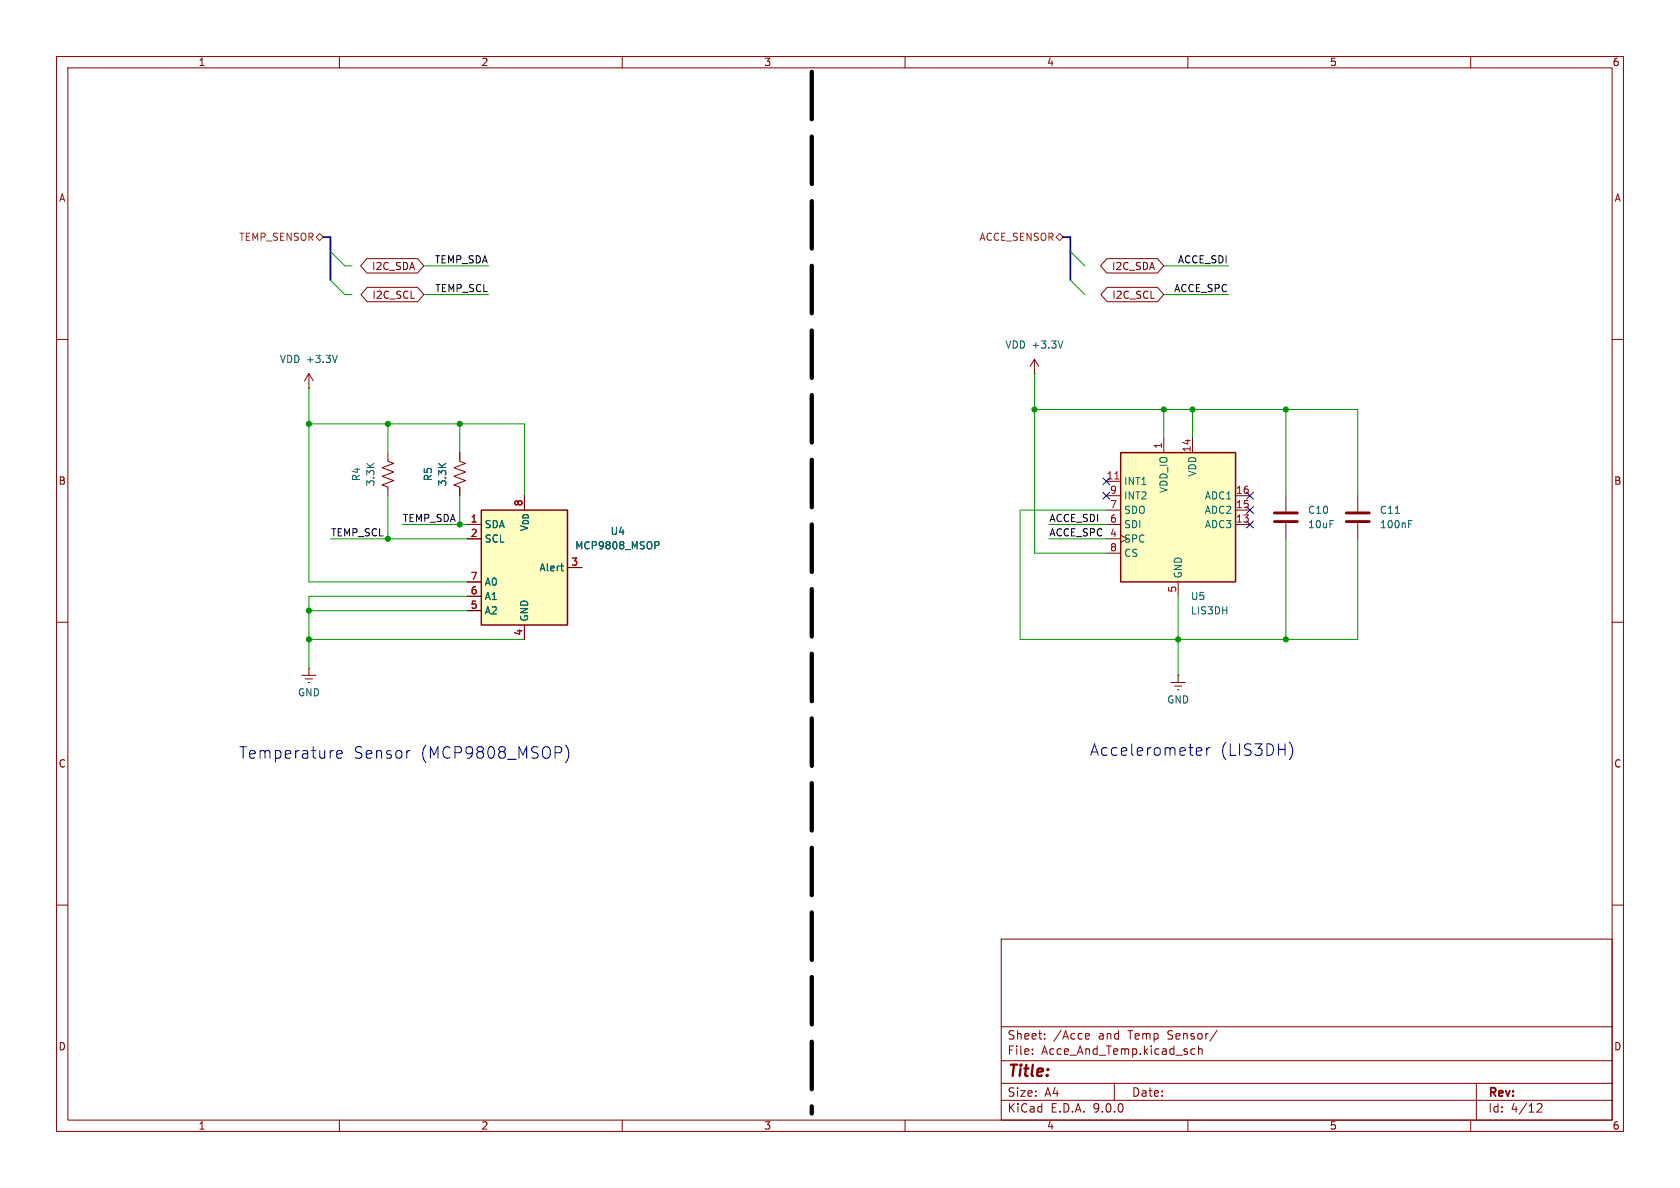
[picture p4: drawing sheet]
<svg xmlns="http://www.w3.org/2000/svg" width="297mm" height="210mm" viewBox="0 0 297 210" stroke-linecap="round" stroke-linejoin="round" font-family="sans-serif">
<g fill="none" stroke="#840000" stroke-width=".18">
<path d="M10 10h277v190h-277zM12 12h273v186h-273zM60 10v2M110 10v2M160 10v2M210 10v2M260 10v2M10 60h2M54.6 68.6h.1M54.6 66l-.8 1.3M54.6 66l.8 1.3M54.6 66v2.6"/>
<path d="M182.9 66h.1M182.9 63.5l-.8 1.3M182.9 63.5l.7 1.3M182.9 63.5v2.5M285 60h2M68.6 80v1.5l1 .4-2 .8 2 .7-2 .8 2 .8-2 .7 1 .4v1.5M81.3 80v1.5l1 .4-2 .8 2 .7-2 .8 2 .8-2 .7 1 .4v1.5M227.3 87.6v2.8M227.3 92.5v2.8M10 110h2M53.3 119.4h2.6M54.6 118.1h.1"/>
<path d="M54.6 118.1v1.3M285 110h2M54 120h1.2M54.5 120.7h.2M10 160h2M177 166h108v32h-108zM285 160h2M60 198v2M110 198v2M160 198v2M177 194.5h108M177 191.5h108"/>
<path d="M177 187.5h108M177 181.5h108M182.5 186.3v.1M182.5 185.5v.1M184.7 183.6v.1M184.7 182.8v.1M192.1 182.7l.4 .1 .1 .3-.7 .1M192.5 183.6l-.4 .1M197 191.5v3M210 198v2M210.5 186.1l.3 .3 .4-.1M211.2 185.5l-.4-.1-.3 .3"/>
<path d="M211.9 185.5l.2-.1 .4 .1v.9M211.9 184.9v1.5M215.2 182.1l-1.3 2M260 198v2M261 191.5v6.5M271.7 195.2l.6-.1 .2 .1 .1 .3-.9 1.1h.9"/>
</g>
<path d="M59.6 62.8l-.4 1.3M187.9 60.3l-.4 1.2" fill="none" stroke="#006464" stroke-width=".18"/>
<path d="M225.3 90.7h4.1M225.3 92.2h4.1" fill="none" stroke="#840000" stroke-width=".51"/>
<path d="M85.1 90.2h15.2v20.3h-15.2z" fill="#ffffc2"/>
<path d="M85.1 90.2h15.2v20.3h-15.2z" fill="none" stroke="#840000" stroke-width=".25"/>
<path d="M82.5 92.7h2.6M82.5 95.3h2.6M82.5 102.9h2.6M82.5 105.4h2.6M82.5 108h2.6M92.7 110.5v2.5M100.3 100.3h2.6" fill="none" stroke="#840000" stroke-width=".18"/>
<path d="M115.8 95.8h.5l.2 .2-.1 .4h-.6M99.1 100.1h.5M99.5 100.9h.1" fill="none" stroke="#006464" stroke-width=".18"/>
<path d="M198.1 80h20.3v22.9h-20.3z" fill="#ffffc2"/>
<path d="M198.1 80h20.3v22.9h-20.3z" fill="none" stroke="#840000" stroke-width=".25"/>
<g fill="none" stroke="#840000" stroke-width=".18">
<path d="M64.9 45.7h8.9l1.1 1.3-1.1 1.3h-8.9l-1.1-1.3zM64.9 50.8h8.9l1.1 1.3-1.1 1.2h-8.9l-1.1-1.2zM195.7 45.7h8.9l1.1 1.3-1.1 1.3h-8.9l-1.1-1.3zM195.7 50.8h8.9l1.1 1.3-1.1 1.2h-8.9l-1.1-1.2zM205.7 77.5v2.5M210.8 77.5v2.5M81.3 80v1.3M81.3 86.4v1.2M82.5 92.7h2.6M82.5 95.3h2.6M195.6 85.1h2.5M195.6 87.6h2.5"/>
<path d="M195.6 90.2h2.5M195.6 92.7h2.5M195.6 95.3h2.5M195.6 97.8h2.5M218.4 87.6h2.6M218.4 90.2h2.6M218.4 92.7h2.6M240 87.6v2.8M240 92.5v2.8M82.5 102.9h2.6M82.5 105.4h2.6M82.5 108h2.6"/>
<path d="M92.7 110.5v2.5M100.3 100.3h2.6M208.3 119.4h.1M208.3 102.9v2.5M208.3 119.4v1.3M207 120.7h2.5M207.6 121.3h1.3M208.2 121.9h.2"/>
</g>
<path d="M197.1 84.7h.7" fill="none" stroke="#a90000" stroke-width=".18"/>
<path d="M238 90.7h4.1M238 92.2h4.1" fill="none" stroke="#840000" stroke-width=".51"/>
<path d="M115.8 95.8h.5l.2 .2-.1 .4h-.6M246.7 90.7h.7M249 92.6h.5M249 92h.6M99.1 100.1h.5M99.5 100.9h.1" fill="none" stroke="#006464" stroke-width=".18"/>
<path d="M55.9 41.9l.6-.6 .6 .6-.6 .6zM186.7 41.9l.6-.6 .7 .6-.7 .6z" fill="none" stroke="#725600" stroke-width=".18"/>
<path d="M143.5 12.7v184.2" fill="none" stroke="#000" stroke-width=".76" stroke-dasharray="8.4 3"/>
<path d="M57.1 41.9h1.3v7.6M188 41.9h1.2v7.6" fill="none" stroke="#000084" stroke-width=".3"/>
<g fill="none" stroke="#009600" stroke-width=".18">
<path d="M58.4 44.5l2.6 2.5h1.2M58.4 49.5l2.6 2.6h1.2M74.9 47h11.5M74.9 52.1h11.5M189.2 49.5l2.6 2.6M189.2 44.5l2.6 2.5M205.7 47h11.5M205.7 52.1h11.5M54.6 68.6v34.3h27.9M54.6 74.9h38.1v12.7M68.6 74.9v5.1M81.3 74.9v5.1"/>
<path d="M182.9 72.4h57.1v15.2M182.9 66v31.8h12.7M205.7 72.4v5.1M210.8 72.4v5.1M227.3 72.4v15.2M58.4 95.3h24.1M68.6 87.6v7.7M71.1 92.7h11.4M81.3 87.6v5.1M185.4 95.3h10.2M185.4 92.7h10.2M195.6 90.2h-15.3v22.8h59.7v-17.7"/>
<path d="M227.3 95.3v17.7M54.6 113h38.1M54.6 108h27.9M82.5 105.4h-27.9v12.7M208.3 105.4v14"/>
</g>
<path d="M195 84.5l1.2 1.2M195 87l1.2 1.2M196.2 84.5l-1.2 1.2M196.2 87l-1.2 1.2M220.4 92.1l1.2 1.2M220.4 87l1.2 1.2M220.4 89.6l1.2 1.2M221.6 92.1l-1.2 1.2M221.6 87l-1.2 1.2M221.6 89.6l-1.2 1.2" fill="none" stroke="#000084" stroke-width=".18"/>
<path d="M59.5 133.4l1-.2-.1-.4-.6-.1-.3 .3 .1 .9 .2 .1 .6-.1M72.3 132.7h.2M100 131.7a2.33 2.33 0 0 1 0 3.1M211.8 132.2l.6 .1 .1 .4-1 .1M212.4 133.4l-.6 .1M213.3 132.2v1.3M213.9 132.2a.52 .52 0 0 0-.6 .4M228.2 131.6l.1 .2a2.42 2.42 0 0 1-.1 2.1" fill="none" stroke="#0000c2" stroke-width=".18"/>
<g fill="#009600" stroke="#009600" stroke-width=".18">
<circle cx="54.6" cy="113" r=".46"/>
<circle cx="54.6" cy="74.9" r=".46"/>
<circle cx="81.3" cy="74.9" r=".46"/>
<circle cx="68.6" cy="95.3" r=".46"/>
<circle cx="54.6" cy="108" r=".46"/>
<circle cx="81.3" cy="92.7" r=".46"/>
<circle cx="68.6" cy="74.9" r=".46"/>
<circle cx="210.8" cy="72.4" r=".46"/>
<circle cx="205.7" cy="72.4" r=".46"/>
<circle cx="182.9" cy="72.4" r=".46"/>
<circle cx="208.3" cy="113" r=".46"/>
<circle cx="227.3" cy="72.4" r=".46"/>
<circle cx="227.3" cy="113" r=".46"/>
</g>
<g font-size="2.8" fill="#0000c2">
<text x="42.2" y="134.3">Temperature</text>
<text x="62.5" y="134.3">Sensor</text>
<text x="74.3" y="134.3">(MCP9808_MSOP)</text>
<text x="192.6" y="133.8">Accelerometer</text>
<text x="215.7" y="133.8">(LIS3DH)</text>
</g>
<text font-size="2.8" fill="#840000" x="178" y="190.9">Title:</text>
<g font-size="2.1" fill="#840000">
<text x="178" y="184">Sheet:</text>
<text x="186.2" y="184">/Acce</text>
<text x="194.2" y="184">and</text>
<text x="199.6" y="184">Temp</text>
<text x="206.7" y="184">Sensor/</text>
<text x="178" y="186.7">File:</text>
<text x="184.1" y="186.7">Acce_And_Temp.kicad_sch</text>
<text x="178" y="196.9">KiCad</text>
<text x="178" y="194.1">Size:</text>
<text x="184.7" y="194.1">A4</text>
<text x="185.7" y="196.9">E.D.A.</text>
<text x="193.3" y="196.9">9.0.0</text>
<text x="200" y="194.1">Date:</text>
<text x="263" y="194.3">Rev:</text>
<text x="263" y="196.9">Id:</text>
<text x="267.1" y="196.9">4/12</text>
</g>
<g font-size="1.8" fill="#840000">
<text x="35" y="11.9">1</text>
<text x="85" y="11.9">2</text>
<text x="135" y="11.9">3</text>
<text x="185" y="11.9">4</text>
<text x="235" y="11.9">5</text>
<text x="285" y="11.9">6</text>
<text x="10.3" y="35.9">A</text>
<text x="285.3" y="35.9">A</text>
<text x="65.7" y="47.9">I2C_SDA</text>
<text x="196.5" y="47.9">I2C_SDA</text>
<text x="65.7" y="53">I2C_SCL</text>
<text x="196.5" y="53">I2C_SCL</text>
<text x="10.3" y="85.9">B</text>
<text x="285.3" y="85.9">B</text>
<text x="10.3" y="135.9">C</text>
<text x="285.3" y="135.9">C</text>
<text x="10.3" y="185.9">D</text>
<text x="285.3" y="185.9">D</text>
<text x="35" y="199.9">1</text>
<text x="85" y="199.9">2</text>
<text x="135" y="199.9">3</text>
<text x="185" y="199.9">4</text>
<text x="235" y="199.9">5</text>
<text x="285" y="199.9">6</text>
</g>
<g font-size="1.8" fill="#725600">
<text x="42.4" y="42.8">TEMP_SENSOR</text>
<text x="173.1" y="42.8">ACCE_SENSOR</text>
</g>
<g font-size="1.8" fill="#0f0f0f">
<text x="76.8" y="46.6">TEMP_SDA</text>
<text x="208.1" y="46.6">ACCE_SDI</text>
<text x="76.8" y="51.7">TEMP_SCL</text>
<text x="207.5" y="51.7">ACCE_SPC</text>
<text x="58.4" y="94.9">TEMP_SCL</text>
<text x="71.1" y="92.4">TEMP_SDA</text>
<text x="185.4" y="94.9">ACCE_SPC 4</text>
<text x="185.4" y="92.4">ACCE_SDI</text>
</g>
<g font-size="1.8" fill="#006464">
<text x="49.4" y="64.4">VDD +3.3V</text>
<text x="177.6" y="61.8">VDD +3.3V</text>
<text x="63.9" y="85.2" transform="rotate(-90 63.9 85.2)">R4</text>
<text x="66.4" y="86.1" transform="rotate(-90 66.4 86.1)">3.3K</text>
<text x="76.6" y="85.2" transform="rotate(-90 76.6 85.2)">R5</text>
<text x="79.1" y="86.1" transform="rotate(-90 79.1 86.1)">3.3K</text>
<text x="198.6" y="86">INT1</text>
<text x="198.6" y="88.5">INT2</text>
<text x="206.6" y="87.3" transform="rotate(-90 206.6 87.3)">VDD_IO</text>
<text x="211.7" y="84.3" transform="rotate(-90 211.7 84.3)">VDD</text>
<text x="212.9" y="88.5">ADC1</text>
<text x="85.6" y="93.6">SDA</text>
<text x="93.6" y="94.1" transform="rotate(-90 93.6 94.1)">V_{DD}</text>
<text x="107.8" y="94.8">U4</text>
<text x="198.6" y="91">SDO</text>
<text x="198.6" y="93.6">SDI</text>
<text x="212.9" y="91">ADC2</text>
<text x="212.9" y="93.6">ADC3</text>
<text x="231.1" y="91">C10</text>
<text x="231.1" y="93.6">10uF</text>
<text x="243.8" y="93.6">100nF</text>
<text x="243.8" y="91">C11</text>
<text x="85.6" y="96.1">SCL</text>
<text x="95.3" y="101.2">Alert</text>
<text x="101.6" y="97.3">MCP9808_MSOP</text>
<text x="198.6" y="96.1">SPC</text>
<text x="198.6" y="98.7">CS</text>
<text x="85.6" y="103.7">A0</text>
<text x="85.6" y="106.3">A1</text>
<text x="209.1" y="102.4" transform="rotate(-90 209.1 102.4)">GND</text>
<text x="210.4" y="106.3">U5</text>
<text x="85.6" y="108.8">A2</text>
<text x="93.6" y="110" transform="rotate(-90 93.6 110)">GND</text>
<text x="210.4" y="108.8">LIS3DH</text>
<text x="52.6" y="123.3">GND</text>
<text x="206.2" y="124.6">GND</text>
</g>
<g font-size="1.8" fill="#a90000">
<text x="205.5" y="79.4" transform="rotate(-90 205.5 79.4)">1</text>
<text x="210.6" y="80.1" transform="rotate(-90 210.6 80.1)">14</text>
<text x="92.5" y="89.6" transform="rotate(-90 92.5 89.6)">8</text>
<text x="195.5" y="84.8">11</text>
<text x="196.1" y="87.4">9</text>
<text x="196.1" y="89.9">7</text>
<text x="218.4" y="87.4">16</text>
<text x="218.4" y="89.9">15</text>
<text x="83.1" y="92.5">1</text>
<text x="83.1" y="95">2</text>
<text x="196.1" y="92.5">6</text>
<text x="218.4" y="92.5">13</text>
<text x="100.9" y="100.1">3</text>
<text x="196.1" y="97.5">8</text>
<text x="83.1" y="102.6">7</text>
<text x="83.1" y="105.2">6</text>
<text x="83.1" y="107.7">5</text>
<text x="208" y="104.8" transform="rotate(-90 208 104.8)">5</text>
<text x="92.5" y="112.5" transform="rotate(-90 92.5 112.5)">4</text>
</g>
</svg>
